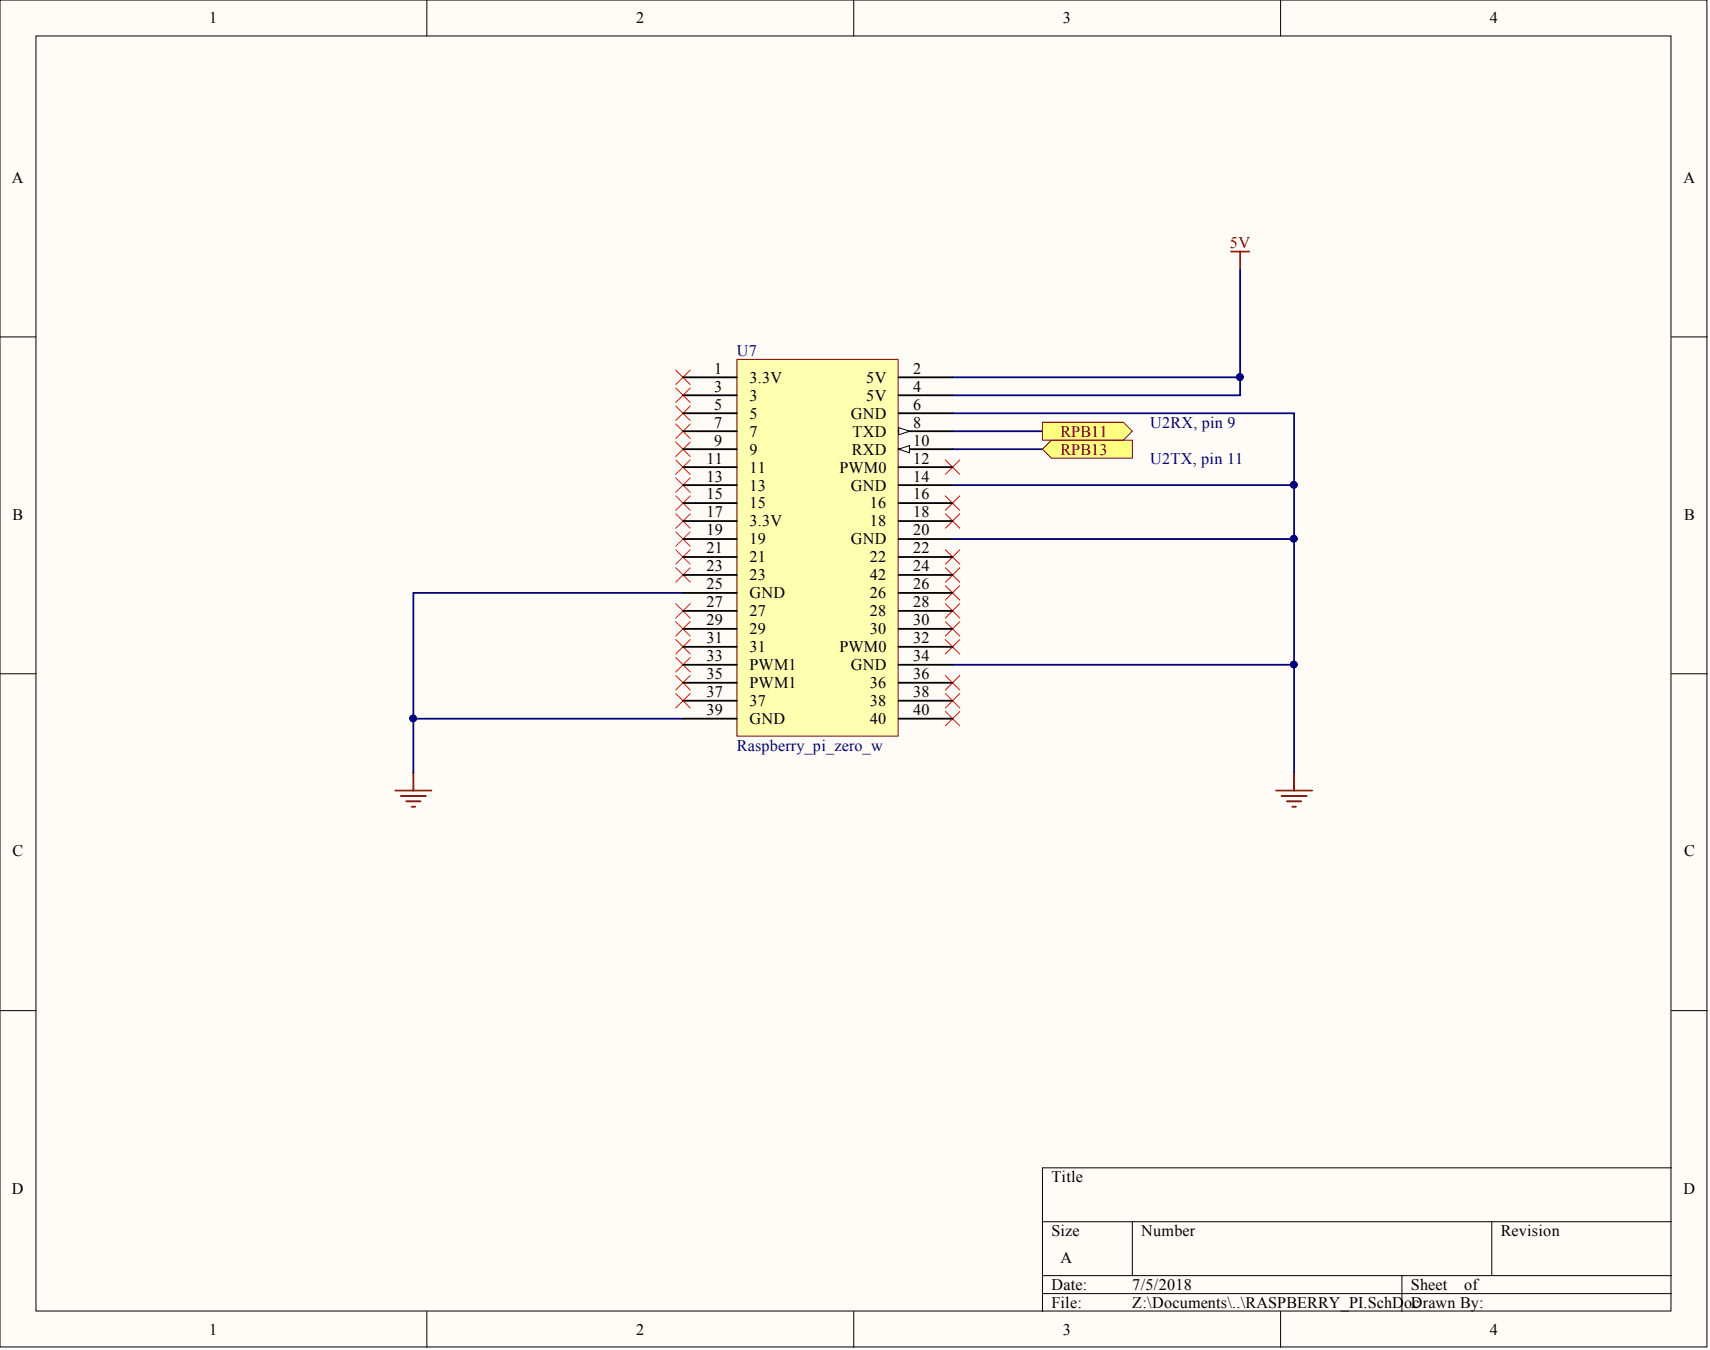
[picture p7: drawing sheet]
<svg xmlns="http://www.w3.org/2000/svg" width="241mm" height="190mm" viewBox="0 0 241 190" stroke-linecap="round" stroke-linejoin="round" font-family="sans-serif">
<g fill="#fffcf8" stroke="#000" stroke-width=".14">
<path d="M0 0h240.9v190.1h-240.9z"/>
<path d="M5.1 5.1h230.7v179.9h-230.7z"/>
</g>
<g fill="none" stroke="#000" stroke-width=".14">
<path d="M60.2 0v5.1M120.5 0v5.1M180.7 0v5.1M0 47.5h5.1M235.9 47.5h5M0 95.1h5.1M235.9 95.1h5M0 142.6h5.1M235.9 142.6h5M147.1 172.4h88.8M159.8 172.4v7.6M210.5 172.4v7.6"/>
<path d="M235.9 164.8h-88.8v20.3M60.2 185.1v5M120.5 185.1v5M147.1 180h88.8M147.1 182.5h88.8M180.7 185.1v5M197.8 180v5.1"/>
</g>
<g fill="none" stroke="#f00" stroke-width=".14">
<path d="M95.4 59.8l2 2.1M95.4 57.3l2 2M95.4 54.8l2 2M95.4 52.2l2 2.1M97.4 59.8l-2 2.1M97.4 57.3l-2 2M97.4 54.8l-2 2M97.4 52.2l-2 2.1M95.4 77.6l2 2M95.4 75l2 2.1M95.4 67.4l2 2.1M95.4 64.9l2 2"/>
<path d="M95.4 62.4l2 2M95.4 70l2 2M95.4 72.5l2 2M97.4 77.6l-2 2M97.4 75l-2 2.1M97.4 67.4l-2 2.1M97.4 64.9l-2 2M97.4 62.4l-2 2M97.4 70l-2 2M97.4 72.5l-2 2M133.4 70l2 2M133.4 72.5l2 2"/>
<path d="M133.4 77.6l2 2M133.4 64.9l2 2M135.4 70l-2 2M135.4 72.5l-2 2M135.4 77.6l-2 2M135.4 64.9l-2 2M95.4 97.9l2 2M95.4 90.3l2 2M95.4 87.7l2 2.1M95.4 85.2l2 2M95.4 80.1l2 2M95.4 92.8l2 2"/>
<path d="M95.4 95.3l2 2.1M97.4 97.9l-2 2M97.4 90.3l-2 2M97.4 87.7l-2 2.1M97.4 85.2l-2 2M97.4 80.1l-2 2M97.4 92.8l-2 2M97.4 95.3l-2 2.1M133.4 80.1l2 2M133.4 82.7l2 2M133.4 85.2l2 2M133.4 87.7l2 2.1"/>
<path d="M133.4 95.3l2 2.1M133.4 97.9l2 2M133.4 90.3l2 2M135.4 80.1l-2 2M135.4 82.7l-2 2M135.4 85.2l-2 2M135.4 87.7l-2 2.1M135.4 95.3l-2 2.1M135.4 97.9l-2 2M135.4 90.3l-2 2M133.4 100.4l2 2M135.4 100.4l-2 2"/>
</g>
<path d="M173.7 35.5h2.6M175 35.5v2.5M55.8 111.6h5.1M56.6 112.3h3.5M57.3 113.1h2M58.1 113.8h.5M58.3 109v2.6M180.1 111.6h5M180.8 112.3h3.6M181.6 113.1h2M182.4 113.8h.5M182.6 109v2.6" fill="none" stroke="#800000" stroke-width=".25"/>
<path d="M58.3 101.4h38.1" fill="none" stroke="#000080" stroke-width=".25"/>
<circle cx="58.3" cy="101.4" r=".47" fill="#000080" stroke="#000080" stroke-width=".14"/>
<path d="M104 50.7h22.7v53.2h-22.7z" fill="#ffffb0" stroke="#800000" stroke-width=".14"/>
<path d="M96.4 53.2h7.6M96.4 55.8h7.6M96.4 58.3h7.6M126.8 53.2h7.6M126.8 55.8h7.6M126.8 58.3h7.6M96.4 60.9h7.6M126.8 60.9h7.6" fill="none" stroke="#000" stroke-width=".25"/>
<path d="M126.8 60.3l1.5 .6-1.5 .5z" fill="#fffcf8" stroke="#000" stroke-width=".14"/>
<path d="M96.4 63.4h7.6M126.8 63.4h7.6" fill="none" stroke="#000" stroke-width=".25"/>
<path d="M126.8 63.4l1.5-.5v1z" fill="#fffcf8" stroke="#000" stroke-width=".14"/>
<g fill="none" stroke="#000" stroke-width=".25">
<path d="M96.4 65.9h7.6M96.4 68.5h7.6M96.4 71h7.6M96.4 73.5h7.6M96.4 76.1h7.6M96.4 78.6h7.6M126.8 65.9h7.6M126.8 68.5h7.6M126.8 71h7.6M126.8 73.5h7.6M126.8 76.1h7.6M126.8 78.6h7.6"/>
<path d="M96.4 81.1h7.6M96.4 83.7h7.6M96.4 86.2h7.6M96.4 88.7h7.6M96.4 91.3h7.6M96.4 93.8h7.6M96.4 96.3h7.6M96.4 98.9h7.6M126.8 81.1h7.6M126.8 83.7h7.6M126.8 86.2h7.6M126.8 88.7h7.6"/>
<path d="M126.8 91.3h7.6M126.8 93.8h7.6M126.8 96.3h7.6M126.8 98.9h7.6M96.4 101.4h7.6M126.8 101.4h7.6"/>
</g>
<path d="M175 38v15.2h-40.6M134.4 58.3h48.2v50.7M175 53.2v2.6h-40.6M134.4 76.1h48.2M134.4 68.5h48.2M134.4 63.4h12.7M134.4 60.9h12.7M96.4 83.7h-38.1v25.3M134.4 93.8h48.2" fill="none" stroke="#000080" stroke-width=".25"/>
<g fill="#000080" stroke="#000080" stroke-width=".14">
<circle cx="58.3" cy="101.4" r=".47"/>
<circle cx="182.6" cy="93.8" r=".47"/>
<circle cx="182.6" cy="76" r=".47"/>
<circle cx="182.6" cy="68.4" r=".47"/>
<circle cx="175" cy="53.2" r=".47"/>
</g>
<g fill="#ffff80" stroke="#800000" stroke-width=".14">
<path d="M147.1 59.6h11.4l1.3 1.3-1.3 1.2h-11.4z" fill-rule="evenodd"/>
<path d="M147.1 63.4l1.3-1.3h11.4v2.6h-11.4z" fill-rule="evenodd"/>
</g>
<g font-size="2.3">
<text x="29.5" y="3.3">1</text>
<text x="89.8" y="3.3">2</text>
<text x="150" y="3.3">3</text>
<text x="210.3" y="3.3">4</text>
<text x="1.7" y="25.8">A</text>
<text x="237.6" y="25.8">A</text>
<text x="100.8" y="52.7">1</text>
<text x="128.8" y="52.7">2</text>
<text x="100.8" y="55.3">3</text>
<text x="100.8" y="57.8">5</text>
<text x="105.8" y="54">3.3V</text>
<text x="105.8" y="56.5">3</text>
<text x="105.8" y="59.1">5</text>
<text x="120" y="59.1">GND</text>
<text x="122.2" y="54">5V</text>
<text x="122.2" y="56.5">5V</text>
<text x="128.8" y="55.3">4</text>
<text x="128.8" y="57.8">6</text>
<text x="99.7" y="65.4">11</text>
<text x="100.8" y="60.3">7</text>
<text x="100.8" y="62.9">9</text>
<text x="105.8" y="61.6">7</text>
<text x="105.8" y="64.1">9</text>
<text x="120.2" y="64.1">RXD</text>
<text x="120.3" y="61.6">TXD</text>
<text x="128.8" y="60.3">8</text>
<text x="128.8" y="62.9">10</text>
<text x="128.8" y="65.4">12</text>
<text x="99.7" y="67.9">13</text>
<text x="99.7" y="70.5">15</text>
<text x="105.8" y="66.7">11</text>
<text x="105.8" y="69.2">13</text>
<text x="105.8" y="71.8">15</text>
<text x="118.4" y="66.7">PWM0</text>
<text x="120" y="69.2">GND</text>
<text x="122.8" y="71.8">16</text>
<text x="128.8" y="67.9">14</text>
<text x="128.8" y="70.5">16</text>
<text x="1.8" y="73.4">B</text>
<text x="99.7" y="73">17</text>
<text x="99.7" y="75.6">19</text>
<text x="105.8" y="74.3">3.3V</text>
<text x="105.8" y="76.8">19</text>
<text x="120" y="76.8">GND</text>
<text x="122.8" y="74.3">18</text>
<text x="128.8" y="73">18</text>
<text x="128.8" y="75.6">20</text>
<text x="237.6" y="73.4">B</text>
<text x="99.7" y="78.1">21</text>
<text x="99.7" y="80.6">23</text>
<text x="99.7" y="83.2">25</text>
<text x="105.8" y="79.4">21</text>
<text x="105.8" y="81.9">23</text>
<text x="122.8" y="79.4">22</text>
<text x="122.8" y="81.9">42</text>
<text x="128.8" y="78.1">22</text>
<text x="128.8" y="80.6">24</text>
<text x="128.8" y="83.2">26</text>
<text x="99.7" y="85.7">27</text>
<text x="99.7" y="88.2">29</text>
<text x="105.8" y="84.4">GND</text>
<text x="105.8" y="87">27</text>
<text x="105.8" y="89.5">29</text>
<text x="122.8" y="84.4">26</text>
<text x="122.8" y="87">28</text>
<text x="122.8" y="89.5">30</text>
<text x="128.8" y="85.7">28</text>
<text x="128.8" y="88.2">30</text>
<text x="99.7" y="90.8">31</text>
<text x="99.7" y="93.3">33</text>
<text x="99.7" y="95.8">35</text>
<text x="105.8" y="92">31</text>
<text x="105.8" y="94.6">PWM1</text>
<text x="118.4" y="92">PWM0</text>
<text x="120" y="94.6">GND</text>
<text x="128.8" y="90.8">32</text>
<text x="128.8" y="93.3">34</text>
<text x="128.8" y="95.8">36</text>
<text x="99.7" y="98.4">37</text>
<text x="99.7" y="100.9">39</text>
<text x="105.8" y="97.1">PWM1</text>
<text x="105.8" y="99.6">37</text>
<text x="122.8" y="97.1">36</text>
<text x="122.8" y="99.6">38</text>
<text x="128.8" y="98.4">38</text>
<text x="128.8" y="100.9">40</text>
<text x="105.8" y="102.2">GND</text>
<text x="122.8" y="102.2">40</text>
<text x="1.8" y="120.9">C</text>
<text x="237.6" y="120.9">C</text>
<text x="148.4" y="166.8">Title</text>
<text x="1.7" y="168.4">D</text>
<text x="237.6" y="168.4">D</text>
<text x="148.4" y="174.4">Size</text>
<text x="149.6" y="178.2">A</text>
<text x="161.1" y="174.4">Number</text>
<text x="211.8" y="174.4">Revision</text>
<text x="148.4" y="182">Date:</text>
<text x="148.4" y="184.6">File:</text>
<text x="159.8" y="182">7/5/2018</text>
<text x="159.8" y="184.6">Z:\Documents\..\RASPBERRY_PI.SchD</text>
<text x="198.1" y="184.6">oDrawn By:</text>
<text x="199.1" y="182">Sheet</text>
<text x="199.3" y="184.6">c</text>
<text x="206.6" y="182">of</text>
<text x="29.5" y="188.4">1</text>
<text x="89.8" y="188.4">2</text>
<text x="150" y="188.4">3</text>
<text x="210.3" y="188.4">4</text>
</g>
<g font-size="2.3" fill="#800000">
<text x="173.6" y="35">5V</text>
<text x="149.6" y="61.6">RPB11</text>
<text x="149.6" y="64.1">RPB13</text>
</g>
<g font-size="2.3" fill="#000080">
<text x="104" y="50.2">U7</text>
<text x="162.3" y="60.3">U2RX, pin 9</text>
<text x="162.3" y="65.4">U2TX, pin 11</text>
<text x="104" y="106">Raspberry_pi_zero_w</text>
</g>
</svg>
